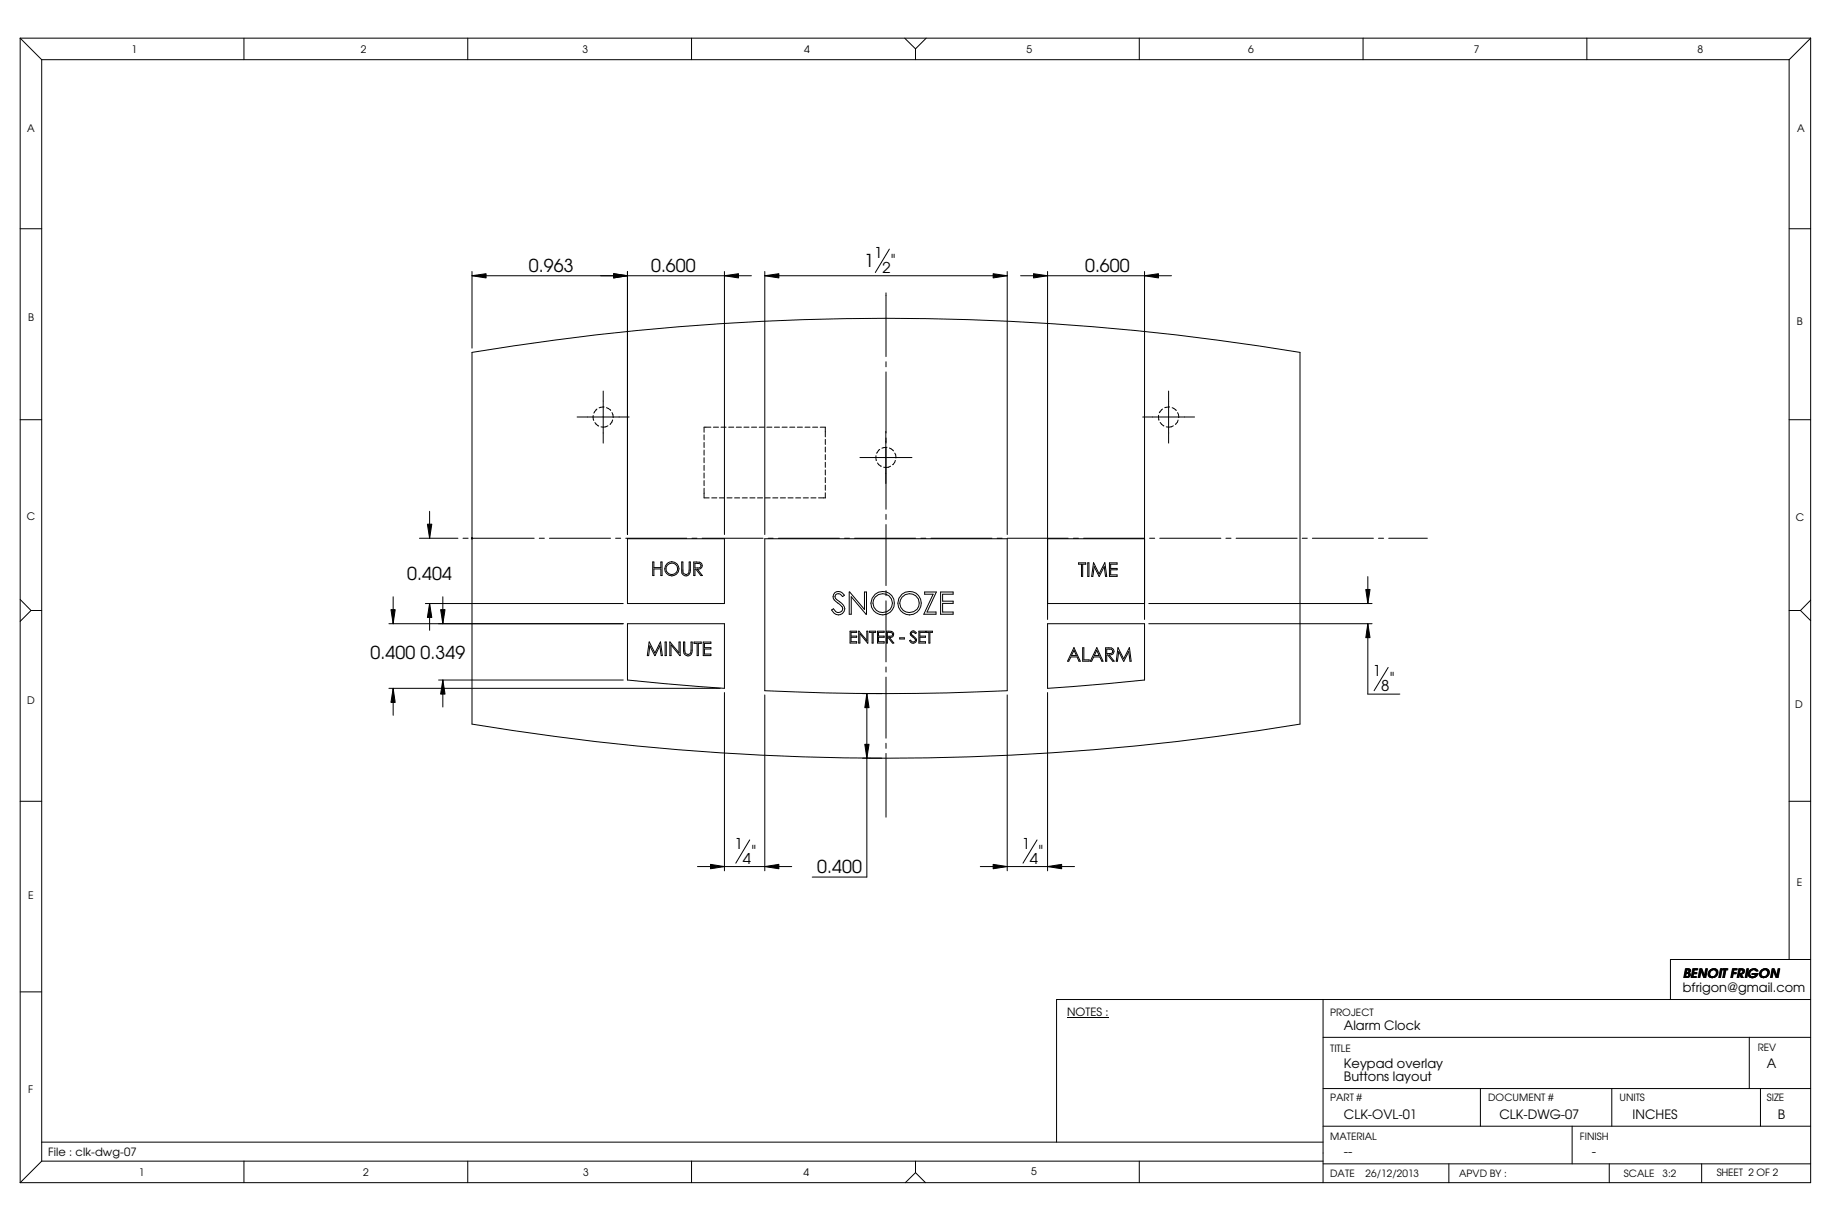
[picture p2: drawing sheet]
<svg xmlns="http://www.w3.org/2000/svg" width="457mm" height="305mm" viewBox="0 0 457 305" stroke-linecap="round" stroke-linejoin="round" font-family="sans-serif">
<g fill="none" stroke="#000" stroke-width=".25">
<path d="M5 9.5l5.4 5.4M5 9.5v285.7M5 9.5h447.1M10.4 14.9v275M10.4 14.9h436.3M60.9 9.5v5.4M116.8 9.5v5.4M172.7 9.5v5.4M225.9 9.5l2.7 2.7M228.6 12.2v2.7M231.3 9.5l-2.7 2.7M284.5 9.5v5.4"/>
<path d="M340.4 9.5v5.4M396.2 9.5v5.4M446.7 14.9v224.6M452.1 9.5l-5.4 5.4M452.1 9.5v285.7h-447.1M5 57.1h5.4M446.7 57.1h5.4M117.9 68.8l3.5-.5v1.1zM117.9 67.8v19.1M117.9 68.8h69.7M153.2 68.3l3.5 .5-3.5 .6zM156.7 67.8v65.6"/>
<path d="M180.9 68.8l3.5-.5v1.1zM180.9 67.8v65.6M191 68.8l3.5-.5v1.1zM191 67.8v65.6M191 68.8h60.5M221.2 73.1v15.9M222.1 62.2l-3.5 5.8M248 68.3l3.5 .5-3.5 .6zM251.5 67.8v65.6M254.8 68.8h37.7M258.1 68.3l3.5 .5-3.5 .6zM261.6 67.8v86.8"/>
<path d="M285.8 68.8l3.5-.5v1.1zM285.8 67.8v86.8M117.9 88a632.2 632.2 0 0 1 206.7 0v92.8a632.2 632.2 0 0 1-206.7 0zM150.6 97.6v13M221.2 90.3v1.3M221.2 92.8v15.3M291.8 97.6v13M5 104.8h5.4M144.1 104.1h13M148.1 103.7l.2 1.2M148.5 105.5l1 .8M149.1 102.1l-.8 1"/>
<path d="M150.8 101.6l-1.2 .2M151.4 101.8l1.1 .6M151.8 106.3l-.5 .3h-1.2M152.8 103l.3 1.2M153 104.8l-.7 1.1M175.8 108.5v1.3M175.8 110.4v1.3M175.8 112.4v1.2M175.8 114.3v1.2M175.8 116.2v1.2M175.8 118.1v1.2M175.8 120v1.2"/>
<path d="M177.5 106.6h-1.7v1.3M178.1 106.6h1.3M180 106.6h1.3M181.9 106.6h1.3M183.9 106.6h1.2M185.8 106.6h1.2M187.7 106.6h1.2M189.6 106.6h1.2M191.5 106.6h1.2M193.4 106.6h1.2M195.3 106.6h1.3M197.2 106.6h1.3"/>
<path d="M199.1 106.6h1.3M201 106.6h1.3M202.9 106.6h1.3M204.8 106.6h1.3v2.5M206.1 109.7v1.3M206.1 111.6v1.3M206.1 113.5v1.3M206.1 115.4v1.3M206.1 117.3v1.3M206.1 119.2v1.3M214.7 114.2h13M218.7 113.7l.1 1.3"/>
<path d="M219.1 115.6l.3 .4 .6 .4M219.7 112.2l-.8 1M221.2 107.7v13M221.2 109.3v1.3M221.2 111.9v15.2M221.5 111.7l-1.3 .2M222.1 111.8l1 .8M222.4 116.4l-.5 .2h-1.3M223.4 113.1l.3 1.2M223.6 114.9l-.2 .5-.5 .6M285.3 104.1h13M289.3 103.7l.1 1.2"/>
<path d="M289.7 105.5l.9 .8M290.3 102.1l-.8 .9M292.1 101.6l-1.3 .2M292.7 101.8l1 .7M293 106.3l-.6 .3h-1.2M294 103l.3 1.2M294.2 104.9l-.2 .5-.5 .5M446.7 104.8h5.4M104.7 134.4h9.6M106.7 130.9h1.1l-.5 3.5zM107.3 127.6v6.8M115.6 134.4h1.3"/>
<path d="M117.7 134.4h.3M117.7 134.2l.3 .3M118 134.2l-.3 .3M118.2 134.4h15.2M134.7 134.4h1.2M137.2 134.4h15.2M153.7 134.4h1.3M156.3 134.4h15.2M156.7 134.5h24.2v16.2h-24.2zM172.8 134.4h1.2M175.3 134.4h15.2M175.8 121.9v2.4h1.3"/>
<path d="M177.7 124.3h1.3M179.6 124.3h1.3M181.5 124.3h1.3M183.4 124.3h1.3M185.3 124.3h1.3M187.2 124.3h1.3M189.1 124.3h1.3M191 134.5h60.5v37.9a636.9 636.9 0 0 1-60.5 0zM191.1 124.3h1.2M191.8 134.4h1.3M193 124.3h1.2M194.4 134.4h15.2"/>
<path d="M194.9 124.3h1.2M196.8 124.3h1.2M198.7 124.3h1.2M200.6 124.3h1.2M202.5 124.3h1.3M206.1 123v1.3h-1.7M206.1 121.1v1.3M210.9 134.4h1.2M213.4 134.4h15.2M221.2 128.4v1.3M221.2 130.9v15.3M229.9 134.4h1.3"/>
<path d="M232.5 134.4h15.2M249 134.4h1.2M251.5 134.4h15.2M261.6 134.5h24.2M268 134.4h1.3M270.6 134.4h15.2M287.1 134.4h1.2M289.6 134.4h15.2M306.1 134.4h1.3M308.7 134.4h15.2M325.2 134.4h1.2M327.7 134.4h15.2"/>
<path d="M344.2 134.4h1.3M346.8 134.4h9.6M5 149.6l2.7 2.8M7.7 152.4h2.7M7.7 152.4l-2.7 2.7M97.1 155.7h58.5M97.6 152.2h1.1l-.5 3.5zM98.2 149v6.7M106.2 150.7h49.4M107.3 150.7l.5 3.4h-1.1zM107.3 150.7v6.7M110 152.2h1.1l-.5 3.5z"/>
<path d="M110.6 149v6.7M156.7 155.7h24.2v16.1l-24.2-2zM163 140.3h.3v1.4h1.7v-1.4h.3v3.4h-.3v-1.7h-1.7v1.7h-.3zM170.2 140.3h.3l.1 2.7 .7 .4 .7-.4 .1-2.7h.3v2a1.13 1.13 0 0 1-1.1 1.5 1.13 1.13 0 0 1-1.1-1.5zM173.2 140.3h.7a1.04 1.04 0 0 1 1.1 .2 1.04 1.04 0 0 1 .3 1 1.05 1.05 0 0 1-1.1 .6l1.2 1.6h-.4l-1.2-1.6h-.3v1.6h-.3zM173.5 140.6h.7a.62 .62 0 0 1 .8 .6 .62 .62 0 0 1-.8 .6h-.7zM208.5 147.9a1.66 1.66 0 0 1 2.4 .7l-.5 .3-.5-.5a.82 .82 0 0 0-1.2 .1 .82 .82 0 0 0 .2 1.1l.7 .6a1.72 1.72 0 0 1 1.3 1.5 1.72 1.72 0 0 1-1.1 1.7 1.83 1.83 0 0 1-2.2-1.1l.5-.3 .6 .7a1 1 0 0 0 1.3 0 1 1 0 0 0 .2-1.3l-1-.9a1.57 1.57 0 0 1-.7-2.6zM212 147.8l3.9 4.3v-4.3h.5v5.5l-3.8-4.3v4.3h-.6zM212.3 157.6h1.6v.3h-1.4v.9h1.4v.3h-1.4v1.1h1.4v.3h-1.6zM214.4 157.6l2.1 2.3v-2.3h.2v2.9l-2-2.3v2.3h-.3zM217.1 157.6h1.6v.3h-.7v2.6h-.2v-2.6h-.7zM219.1 157.6h1.7v.3h-1.4v.9h1.4v.3h-1.4v1.1h1.4v.3h-1.7z"/>
<path d="M221.2 147.4v1.3M221.2 150v15.2M221.3 157.6h.6a.86 .86 0 0 1 1.1 .3 .86 .86 0 0 1-.2 1.1l-.7 .2 1.1 1.3h-.4l-1-1.3h-.2v1.3h-.3zM221.6 157.9h1l.3 .3-.1 .4-.2 .2h-1zM224.7 159.2h1.1v.3h-1.1zM227.4 157.9l.2-.3a.79 .79 0 0 1 1.2 .4l-.2 .2-.3-.3a.42 .42 0 0 0-.6 0 .42 .42 0 0 0 .1 .6l.8 .8a.81 .81 0 0 1-.1 1.1 .81 .81 0 0 1-1.1 0l-.3-.5 .3-.1 .3 .3a.52 .52 0 0 0 .7 .1 .52 .52 0 0 0 .1-.7l-.8-.7a.75 .75 0 0 1-.3-.9zM229.4 157.6h1.7v.3h-1.4v.9h1.4v.3h-1.4v1.1h1.4v.3h-1.7zM230.9 147.8h2.9l-2.3 5h2.2v.5h-3l2.3-5h-2.1zM231.3 157.6h1.5v.3h-.6v2.6h-.3v-2.6h-.6zM234.9 147.8h3.1v.5h-2.6v1.8h2.6v.5h-2.6v2.2h2.6v.5h-3.1zM261.6 155.7h24.2v14.1l-24.2 2zM261.6 150.7h24.2"/>
<path d="M269.3 140.5h1.8v.3h-.8v3.1h-.3v-3.1h-.7zM271.6 140.5h.3v3.4h-.3zM273 140.5l1.4 2.8 1.5-2.8 .5 3.4h-.3l-.4-2.5-1.2 2.5-1.3-2.5-.3 2.5h-.3zM275.8 140.5h.1M277 140.5h1.9v.3h-1.6v1.1h1.6v.3h-1.6v1.3h1.6v.4h-1.9zM286.9 150.7h55.7M286.9 155.7h55.7M341 147.2h1.1l-.6 3.5zM341.5 155.7l.6 3.5h-1.1zM341.5 155.7v17.6h8M341.5 143.9v6.8M446.7 152.4h2.9"/>
<path d="M449.6 152.4l2.5 2.5M452.1 149.8l-2.5 2.6M97.1 171.8h82.7M98.2 171.8l.5 3.5h-1.1zM98.2 171.8v6.8M109.5 169.8h46.1M110.6 169.8l.5 3.5h-1.1zM110.6 169.8v6.7M162.1 160.3h.1M162.1 160.3l1.4 2.7 1.4-2.7 .5 3.4h-.3l-.3-2.5-1.2 2.5-1.3-2.5-.3 2.5h-.4zM166.1 160.3h.3v3.4h-.3zM167.3 160.3l2.2 2.6v-2.6h.3v3.4l-2.2-2.7v2.7h-.3z"/>
<path d="M170.7 160.3h.3l.1 2.7a.85 .85 0 0 0 1.2 .2l.3-.7v-2.2h.2v2a1.12 1.12 0 0 1-1 1.4 1.12 1.12 0 0 1-1.1-1.4zM173.3 160.3h1.8v.3h-.7v3.1h-.3v-3.1h-.8zM175.6 160.3h1.9v.3h-1.6v1.1h1.6v.3h-1.6v1.3h1.6v.4h-1.9zM180.9 172.9v44.5M191 173.5v43.9M215.4 173.1h4.8M216.5 173.1l.5 3.6h-1.1zM216.5 173.1v45.8h-13.7M221.2 166.5v1.3M221.2 169v15.3M251.5 173.5v43.9M261.6 172.9v44.5"/>
<path d="M268.1 161.7l1.6 3.4h-.3l-.5-1.1h-1.5l-.5 1.1h-.3zM268.2 162.3l.6 1.3h-1.3zM270.3 161.7h.3v3h1.3v.4h-1.6zM273.9 161.7l1.5 3.4h-.3l-.5-1.1h-1.5l-.5 1.1h-.4zM273.9 162.3l.5 1.3h-1.1zM276.1 161.7h.6a.96 .96 0 0 1 1.4 .7 .96 .96 0 0 1-1.2 1.1l1.3 1.6h-.4l-1.2-1.6h-.2v1.6h-.3zM276.4 162.1h.6a.62 .62 0 0 1 .9 .5 .62 .62 0 0 1-1 .6h-.5zM279.1 161.7h.1M279.2 161.7l1.4 2.8 1.4-2.8 .4 3.4h-.2l-.3-2.5-1.3 2.5-1.2-2.5-.4 2.5h-.3zM346.6 166.6l-3.5 5.8M215.4 189.3h4.8M215.9 185.8h1.1l-.5 3.5z"/>
<path d="M221.2 185.5v1.3M221.2 188.1v15.9M5 200h5.4M174.2 216.3h23.5M177.4 215.8l3.5 .5-3.5 .6zM187.2 209.7l-3.5 5.8M191 216.3l3.5-.5v1.1zM244.8 216.3h23.5M248 215.8l3.5 .5-3.5 .6zM259 209.7l-3.6 5.8M261.6 216.3l3.5-.5v1.1zM446.7 200h5.4"/>
<path d="M452.1 239.5h-35v10M5 247.6h5.4M266.4 253.9h10.5M330.4 259h121.7M330.4 249.5v45.7M436.8 259v12.7M452.1 249.5h-188.3v35.6M330.4 271.7h121.7M369.7 271.7v9.4M402.5 271.7v9.4M439.6 271.7v9.4M10.4 285.1h320"/>
<path d="M10.4 289.9h320M10.4 289.9l-5.4 5.3M60.9 289.9v5.3M116.8 289.9v5.3M172.7 289.9v5.3M228.6 289.9v2.8M228.6 292.7l2.5 2.5M228.6 292.7l-2.5 2.5M284.5 289.9v5.3M330.4 281.1h121.7M330.4 290.5h121.7M361.8 290.5v4.7"/>
<path d="M392.6 281.1v9.4M401.8 290.5v4.7M424.9 290.5v4.7"/>
<circle cx="167.7" cy="142" r="1.46"/>
<circle cx="167.8" cy="142" r="1.78"/>
<circle cx="220.4" cy="150.5" r="2.41"/>
<circle cx="220.4" cy="150.6" r="2.92"/>
<circle cx="227.1" cy="150.5" r="2.41"/>
<circle cx="227.1" cy="150.6" r="2.91"/>
</g>
<g fill="#000">
<path d="M117.9 68.8l3.5-.5v1.1zM153.2 68.3l3.5 .5-3.5 .6zM180.9 68.8l3.5-.5v1.1zM191 68.8l3.5-.5v1.1zM248 68.3l3.5 .5-3.5 .6zM258.1 68.3l3.5 .5-3.5 .6zM285.8 68.8l3.5-.5v1.1zM106.7 130.9h1.1l-.5 3.5zM97.6 152.2h1.1l-.5 3.5zM107.3 150.7l.5 3.4h-1.1zM110 152.2h1.1l-.5 3.5zM341.5 155.7l.6 3.5h-1.1z"/>
<path d="M341 147.2h1.1l-.6 3.5zM98.2 171.8l.5 3.5h-1.1zM110.6 169.8l.5 3.5h-1.1zM216.5 173.1l.5 3.6h-1.1zM215.9 185.8h1.1l-.5 3.5zM177.4 215.8l3.5 .5-3.5 .6zM191 216.3l3.5-.5v1.1zM248 215.8l3.5 .5-3.5 .6zM261.6 216.3l3.5-.5v1.1z"/>
</g>
<g font-size="4.4">
<text x="132.1" y="67.9">0.963</text>
<text x="162.6" y="67.9">0.600</text>
<text x="215.8" y="66.7">1</text>
<text x="222.4" y="66.7">&quot;</text>
<text x="270.9" y="67.9">0.600</text>
<text x="101.7" y="144.7">0.404</text>
<text x="92.5" y="164.4">0.400 0.349</text>
<text x="346.9" y="171.1">&quot;</text>
<text x="187.5" y="214.1">&quot;</text>
<text x="259.2" y="214.1">&quot;</text>
<text x="204" y="218">0.400</text>
</g>
<g font-size="3.7">
<text x="218.3" y="64.3">1</text>
<text x="220.3" y="68.1">2</text>
<text x="342.8" y="168.8">1</text>
<text x="344.8" y="172.5">8</text>
<text x="183.4" y="211.8">1</text>
<text x="185.5" y="215.6">4</text>
<text x="255.1" y="211.8">1</text>
<text x="257.2" y="215.6">4</text>
</g>
<g font-size="3.2">
<text x="420.3" y="244.1">BENOIT FRIGON</text>
<text x="420.2" y="247.5">bfrigon@gmail.com</text>
<text x="335.6" y="257.2">Alarm Clock</text>
<text x="335.6" y="270">Buttons layout</text>
<text x="335.6" y="266.5">Keypad overlay</text>
<text x="441.2" y="266.7">A</text>
<text x="335.6" y="279.4">CLK-OVL-01</text>
<text x="374.4" y="279.4">CLK-DWG-07</text>
<text x="407.7" y="279.4">INCHES</text>
<text x="443.9" y="279.3">B</text>
<text x="335.6" y="288.5">--</text>
<text x="397.5" y="288.5">-</text>
</g>
<g font-size="2.8">
<text x="266.4" y="253.6">NOTES :</text>
<text x="12" y="288.6">File : clk-dwg-07</text>
</g>
<g font-size="2.6">
<text x="32.8" y="13.2">1</text>
<text x="90.1" y="13.2">2</text>
<text x="145.4" y="13.2">3</text>
<text x="200.8" y="13.2">4</text>
<text x="256.3" y="13.2">5</text>
<text x="311.7" y="13.2">6</text>
<text x="368" y="13.2">7</text>
<text x="423.8" y="13.2">8</text>
<text x="6.8" y="33">A</text>
<text x="448.7" y="33">A</text>
<text x="7" y="80.2">B</text>
<text x="448.7" y="81.2">B</text>
<text x="6.7" y="129.8">C</text>
<text x="448.4" y="130">C</text>
<text x="6.8" y="175.8">D</text>
<text x="448.3" y="176.7">D</text>
<text x="448.6" y="221.1">E</text>
<text x="7.1" y="224.3">E</text>
<text x="7.1" y="272.9">F</text>
<text x="34.6" y="293.6">1</text>
<text x="90.7" y="293.6">2</text>
<text x="145.6" y="293.6">3</text>
<text x="200.7" y="293.6">4</text>
<text x="257.5" y="293.4">5</text>
</g>
<g font-size="2.5">
<text x="332.1" y="253.6">PROJECT</text>
<text x="332.1" y="262.6">TITLE</text>
<text x="438.9" y="262.5">REV</text>
<text x="332.1" y="274.9">PART #</text>
<text x="371.6" y="274.9">DOCUMENT #</text>
<text x="404.4" y="274.9">UNITS</text>
<text x="441.2" y="274.9">SIZE</text>
<text x="332.1" y="284.6">MATERIAL</text>
<text x="394.5" y="284.6">FINISH</text>
<text x="332.1" y="293.7">DATE</text>
<text x="341" y="293.7">26/12/2013</text>
<text x="364.4" y="293.7">APVD BY :</text>
<text x="405.5" y="293.7">SCALE</text>
<text x="415.2" y="293.7">3:2</text>
<text x="428.7" y="293.7">SHEET 2 OF 2</text>
</g>
</svg>
